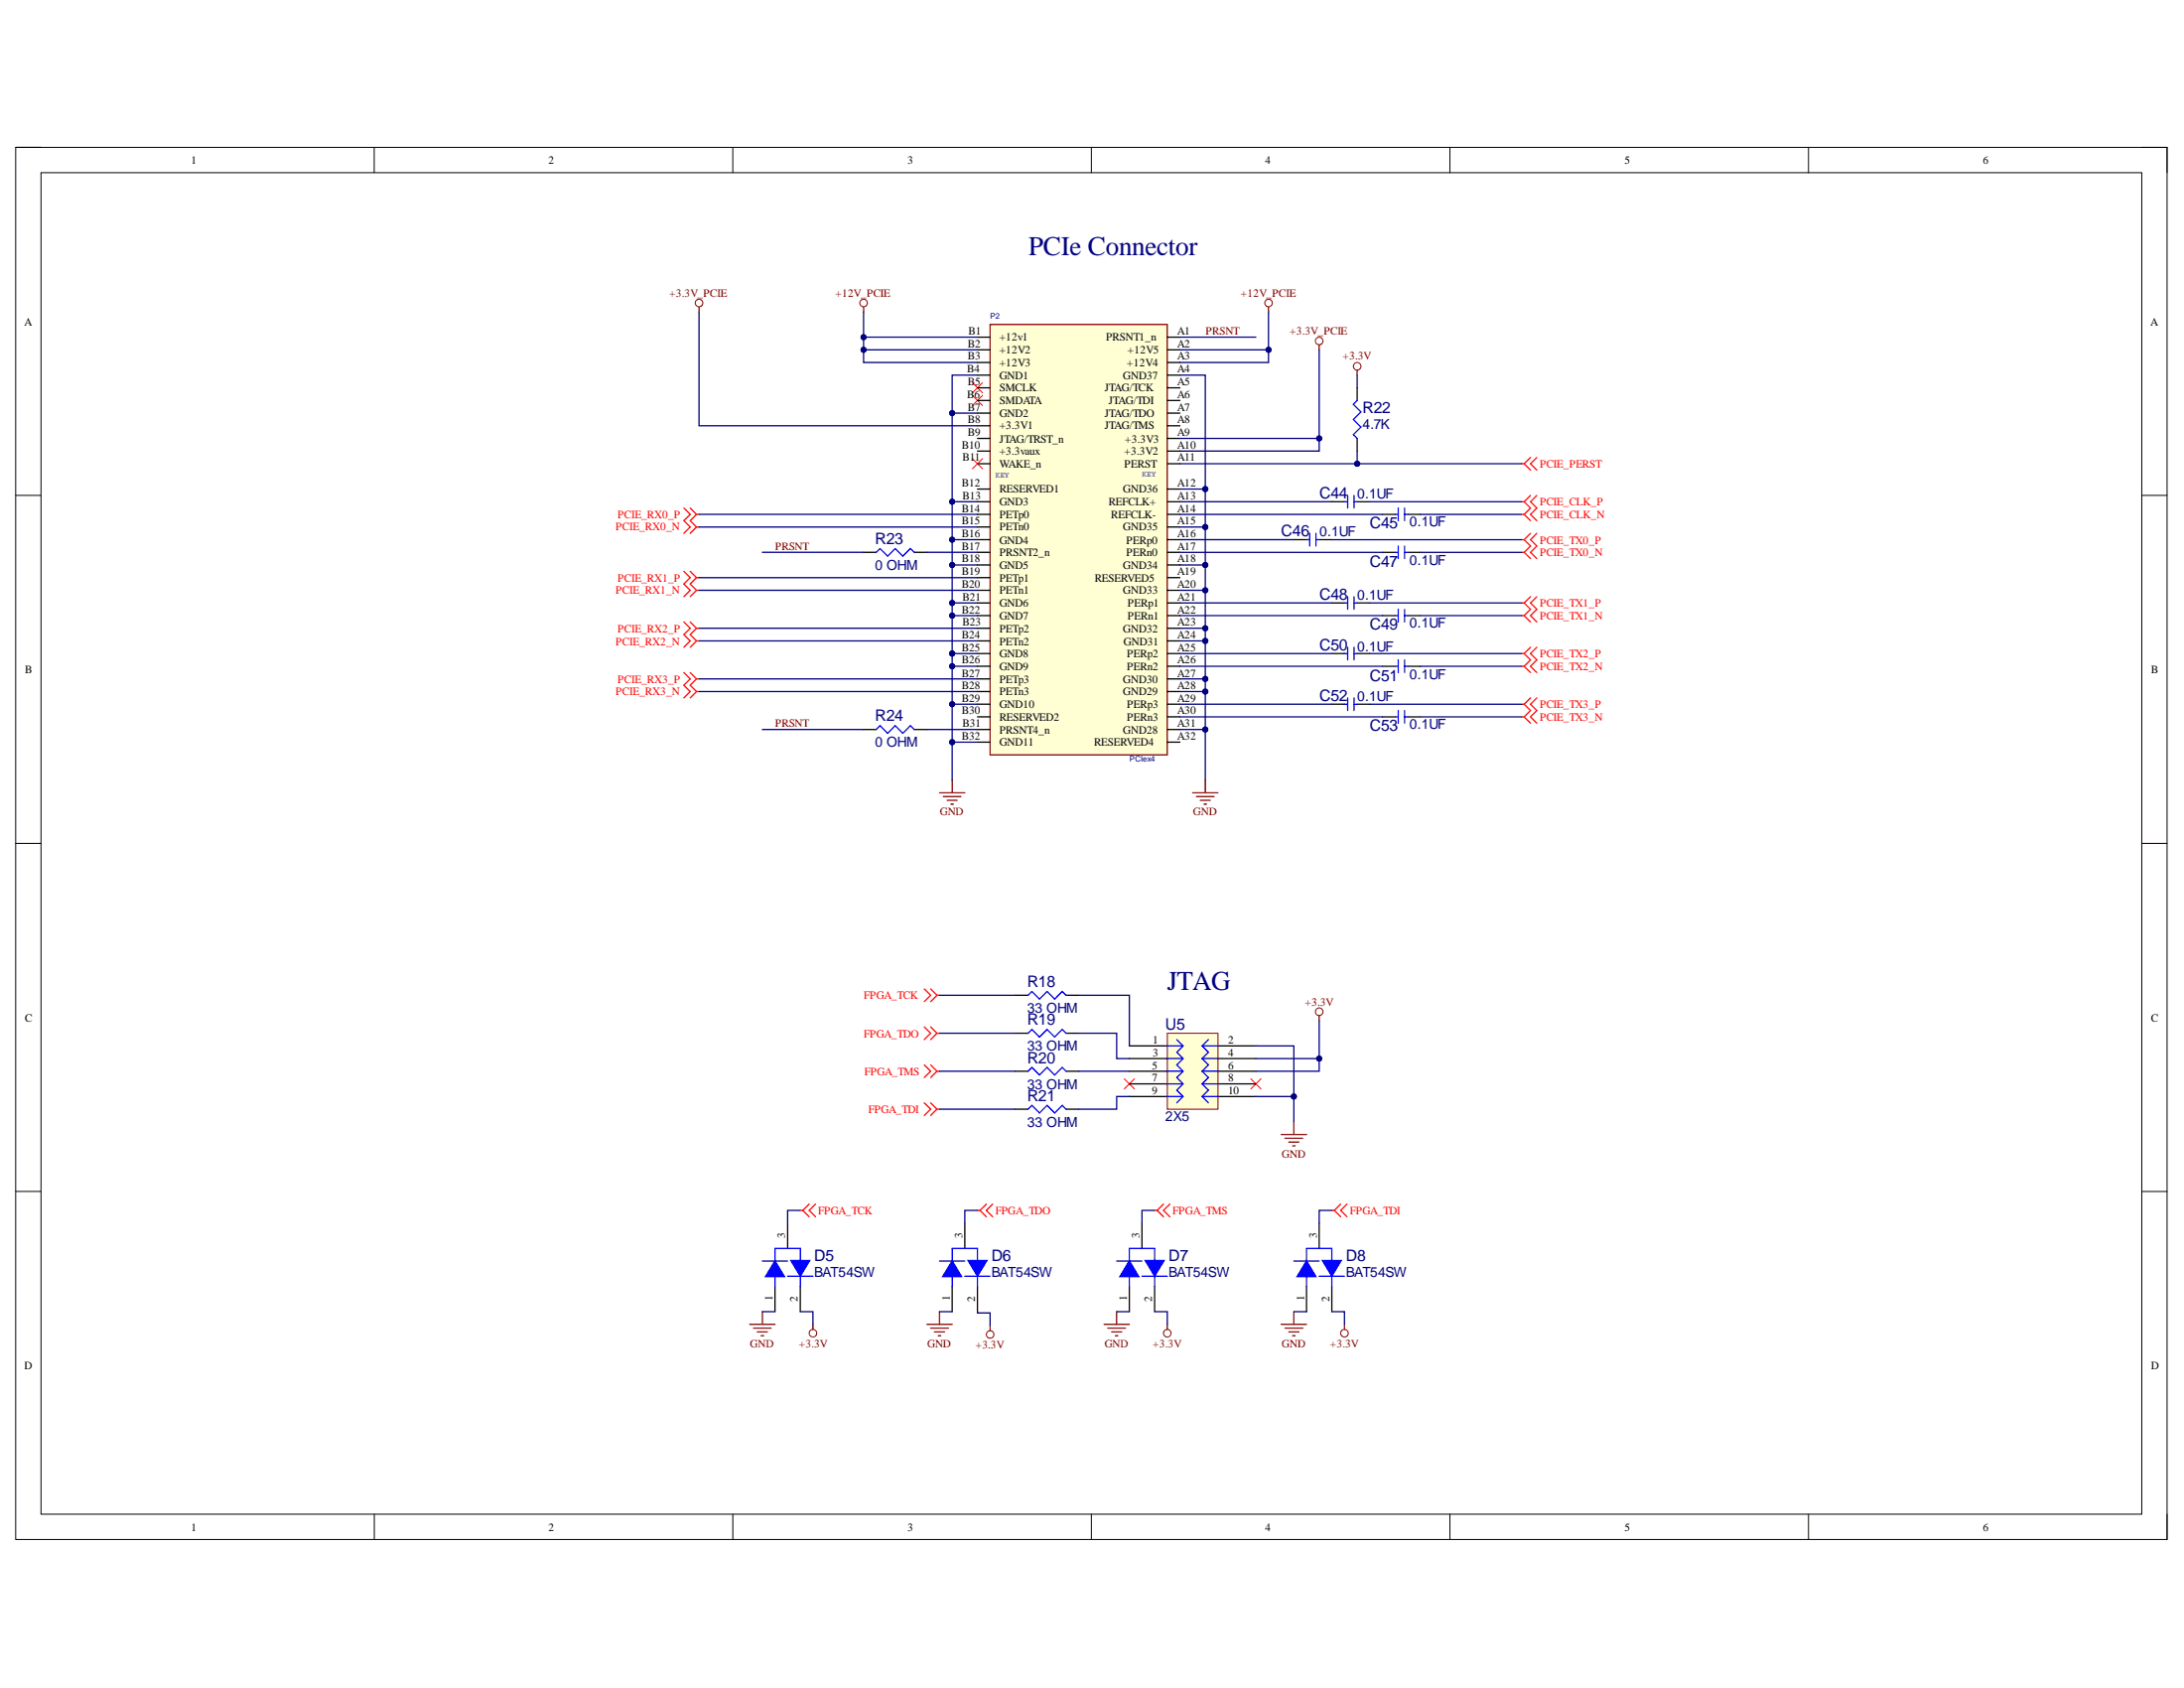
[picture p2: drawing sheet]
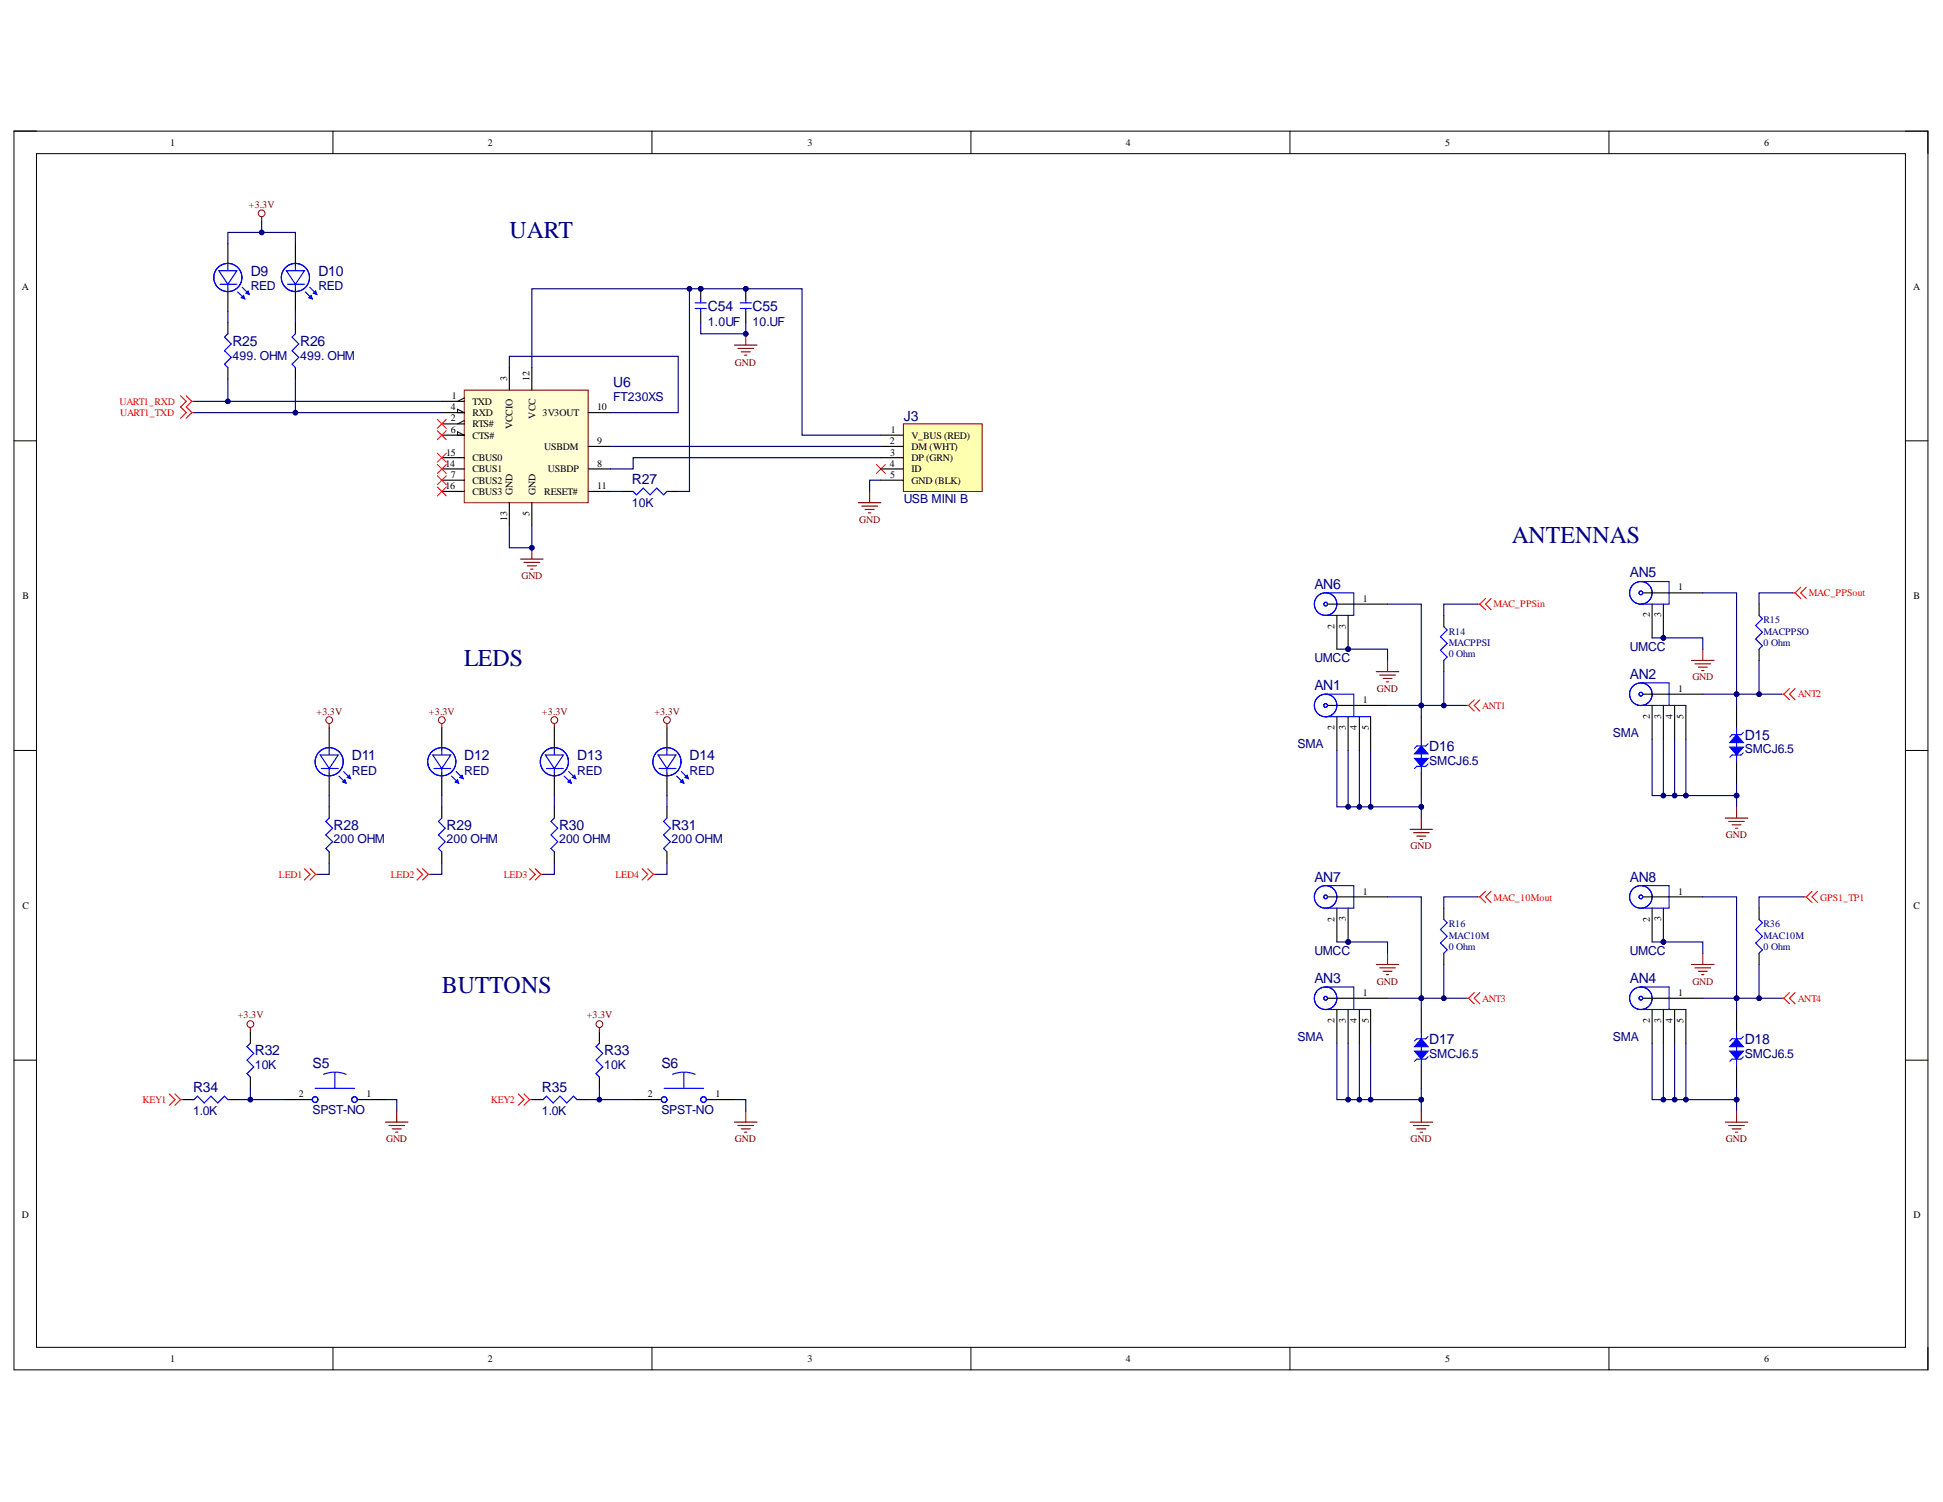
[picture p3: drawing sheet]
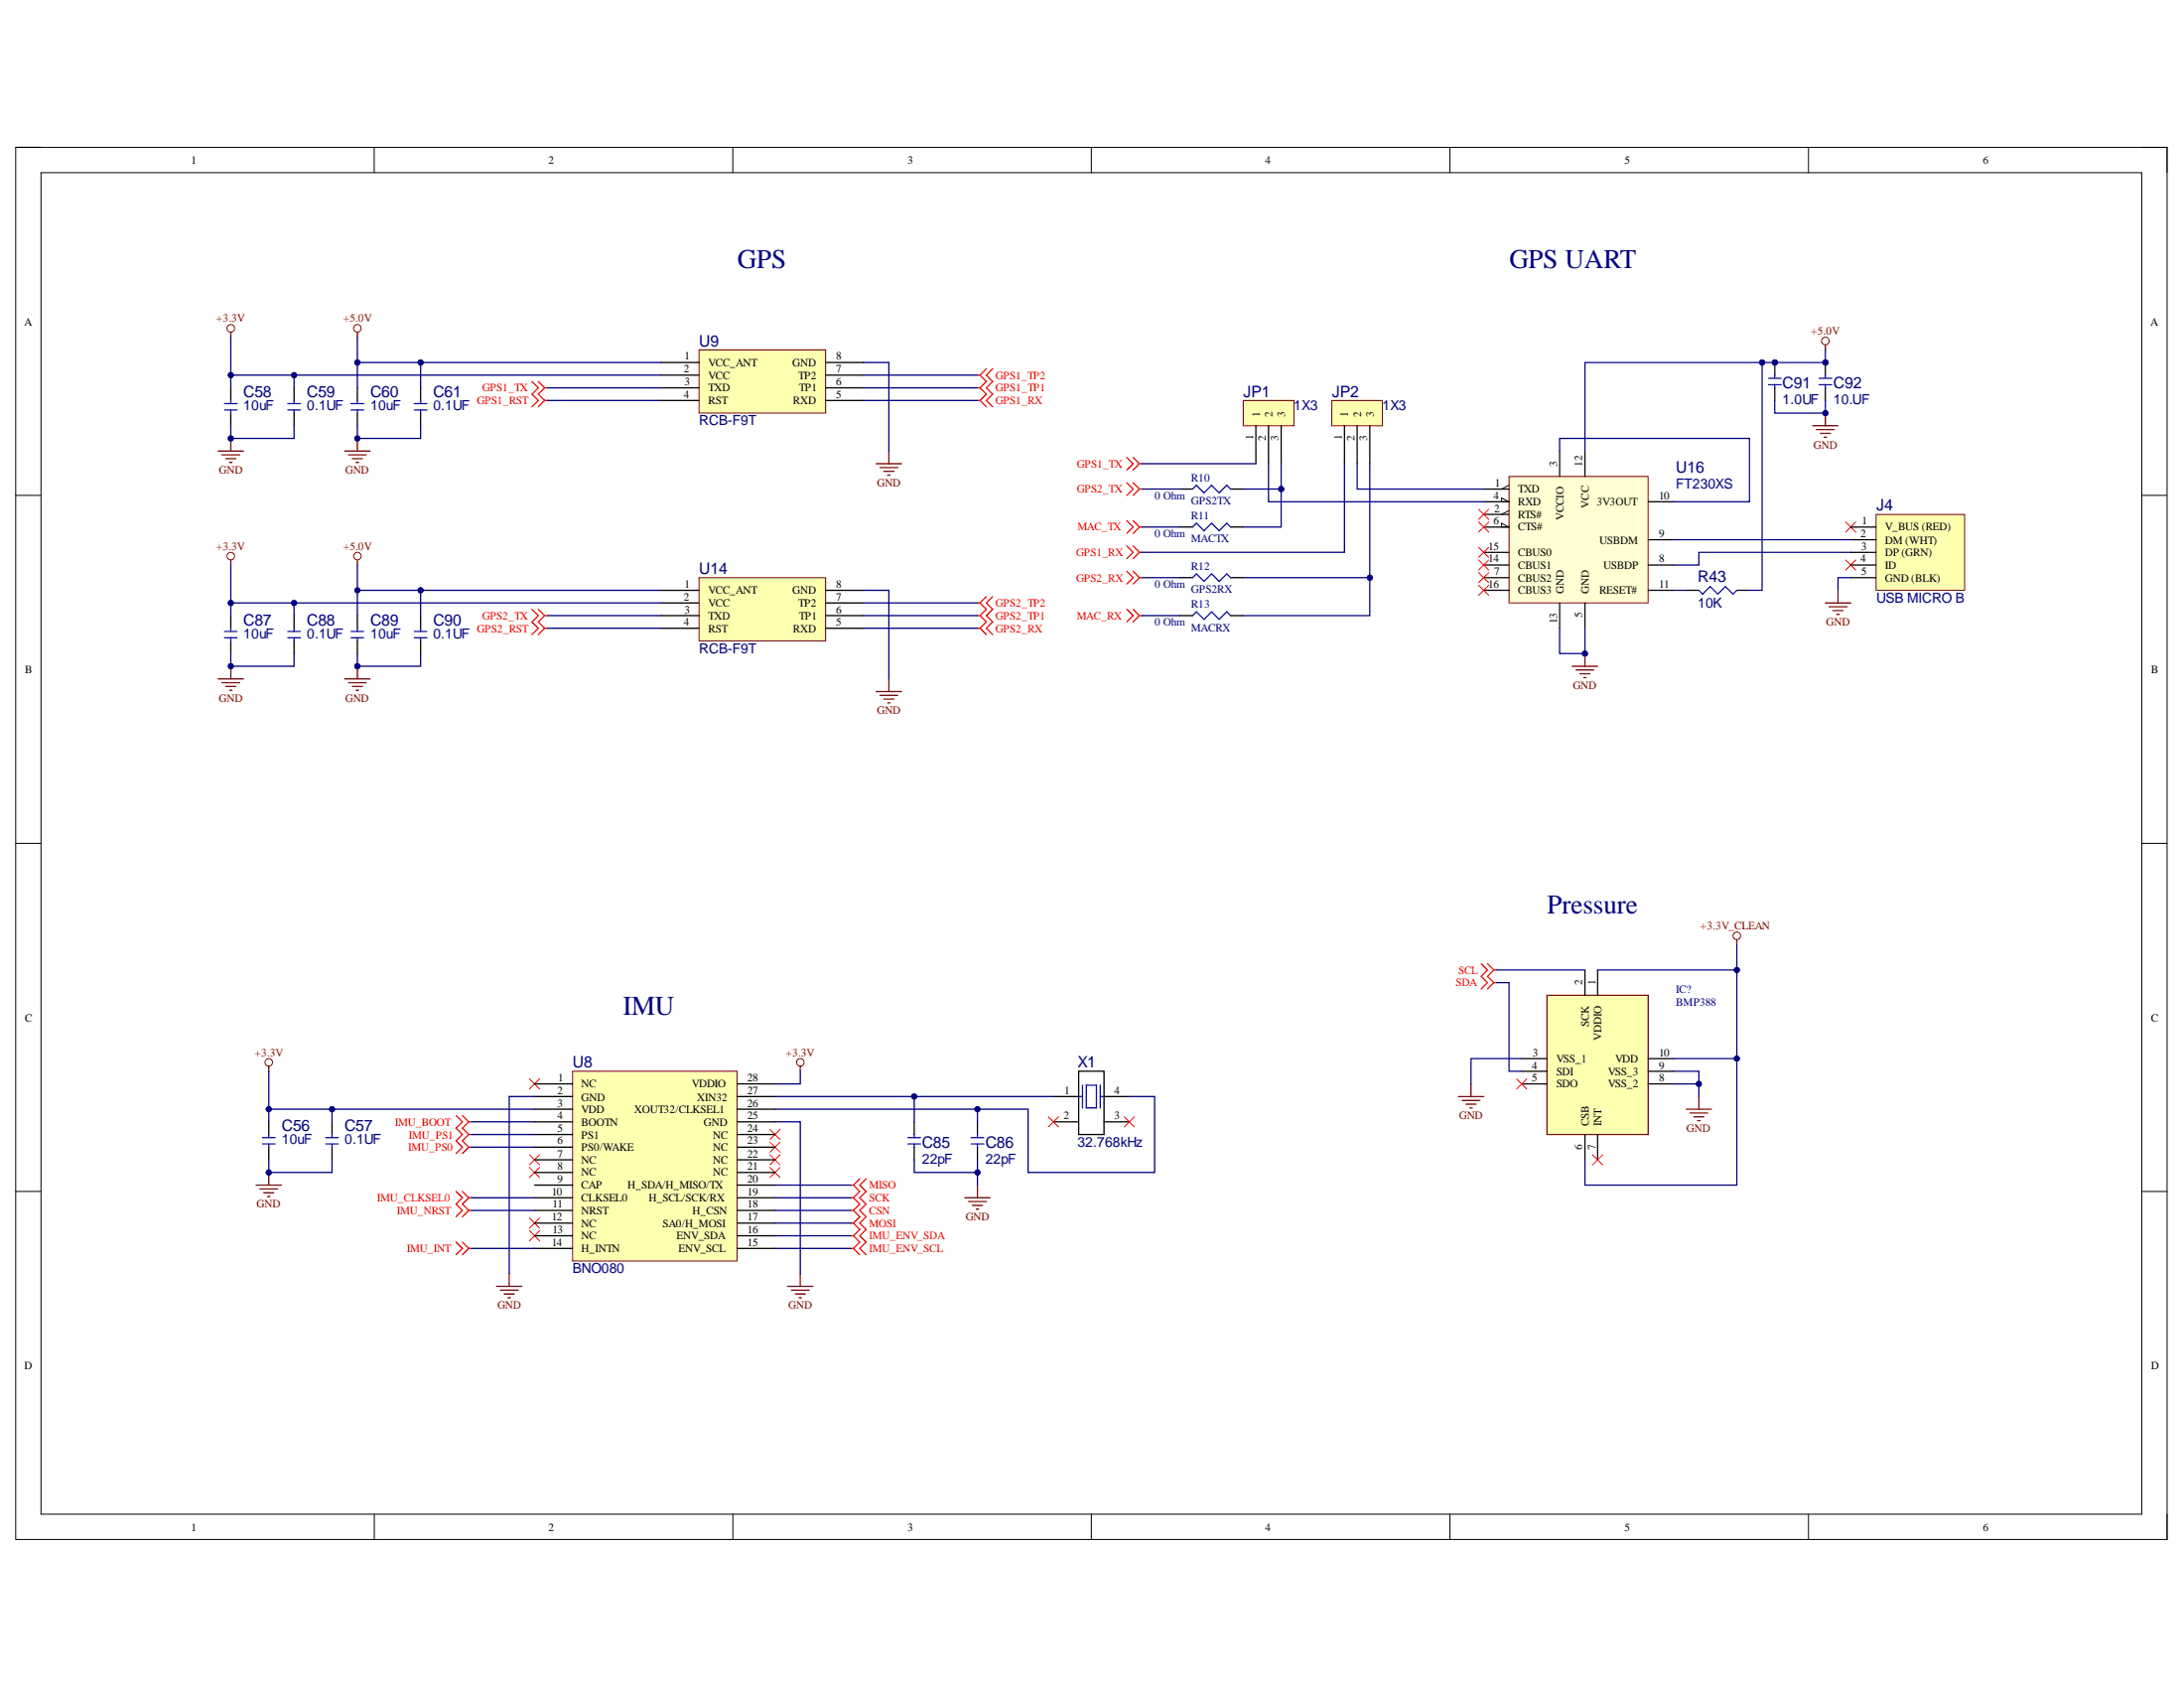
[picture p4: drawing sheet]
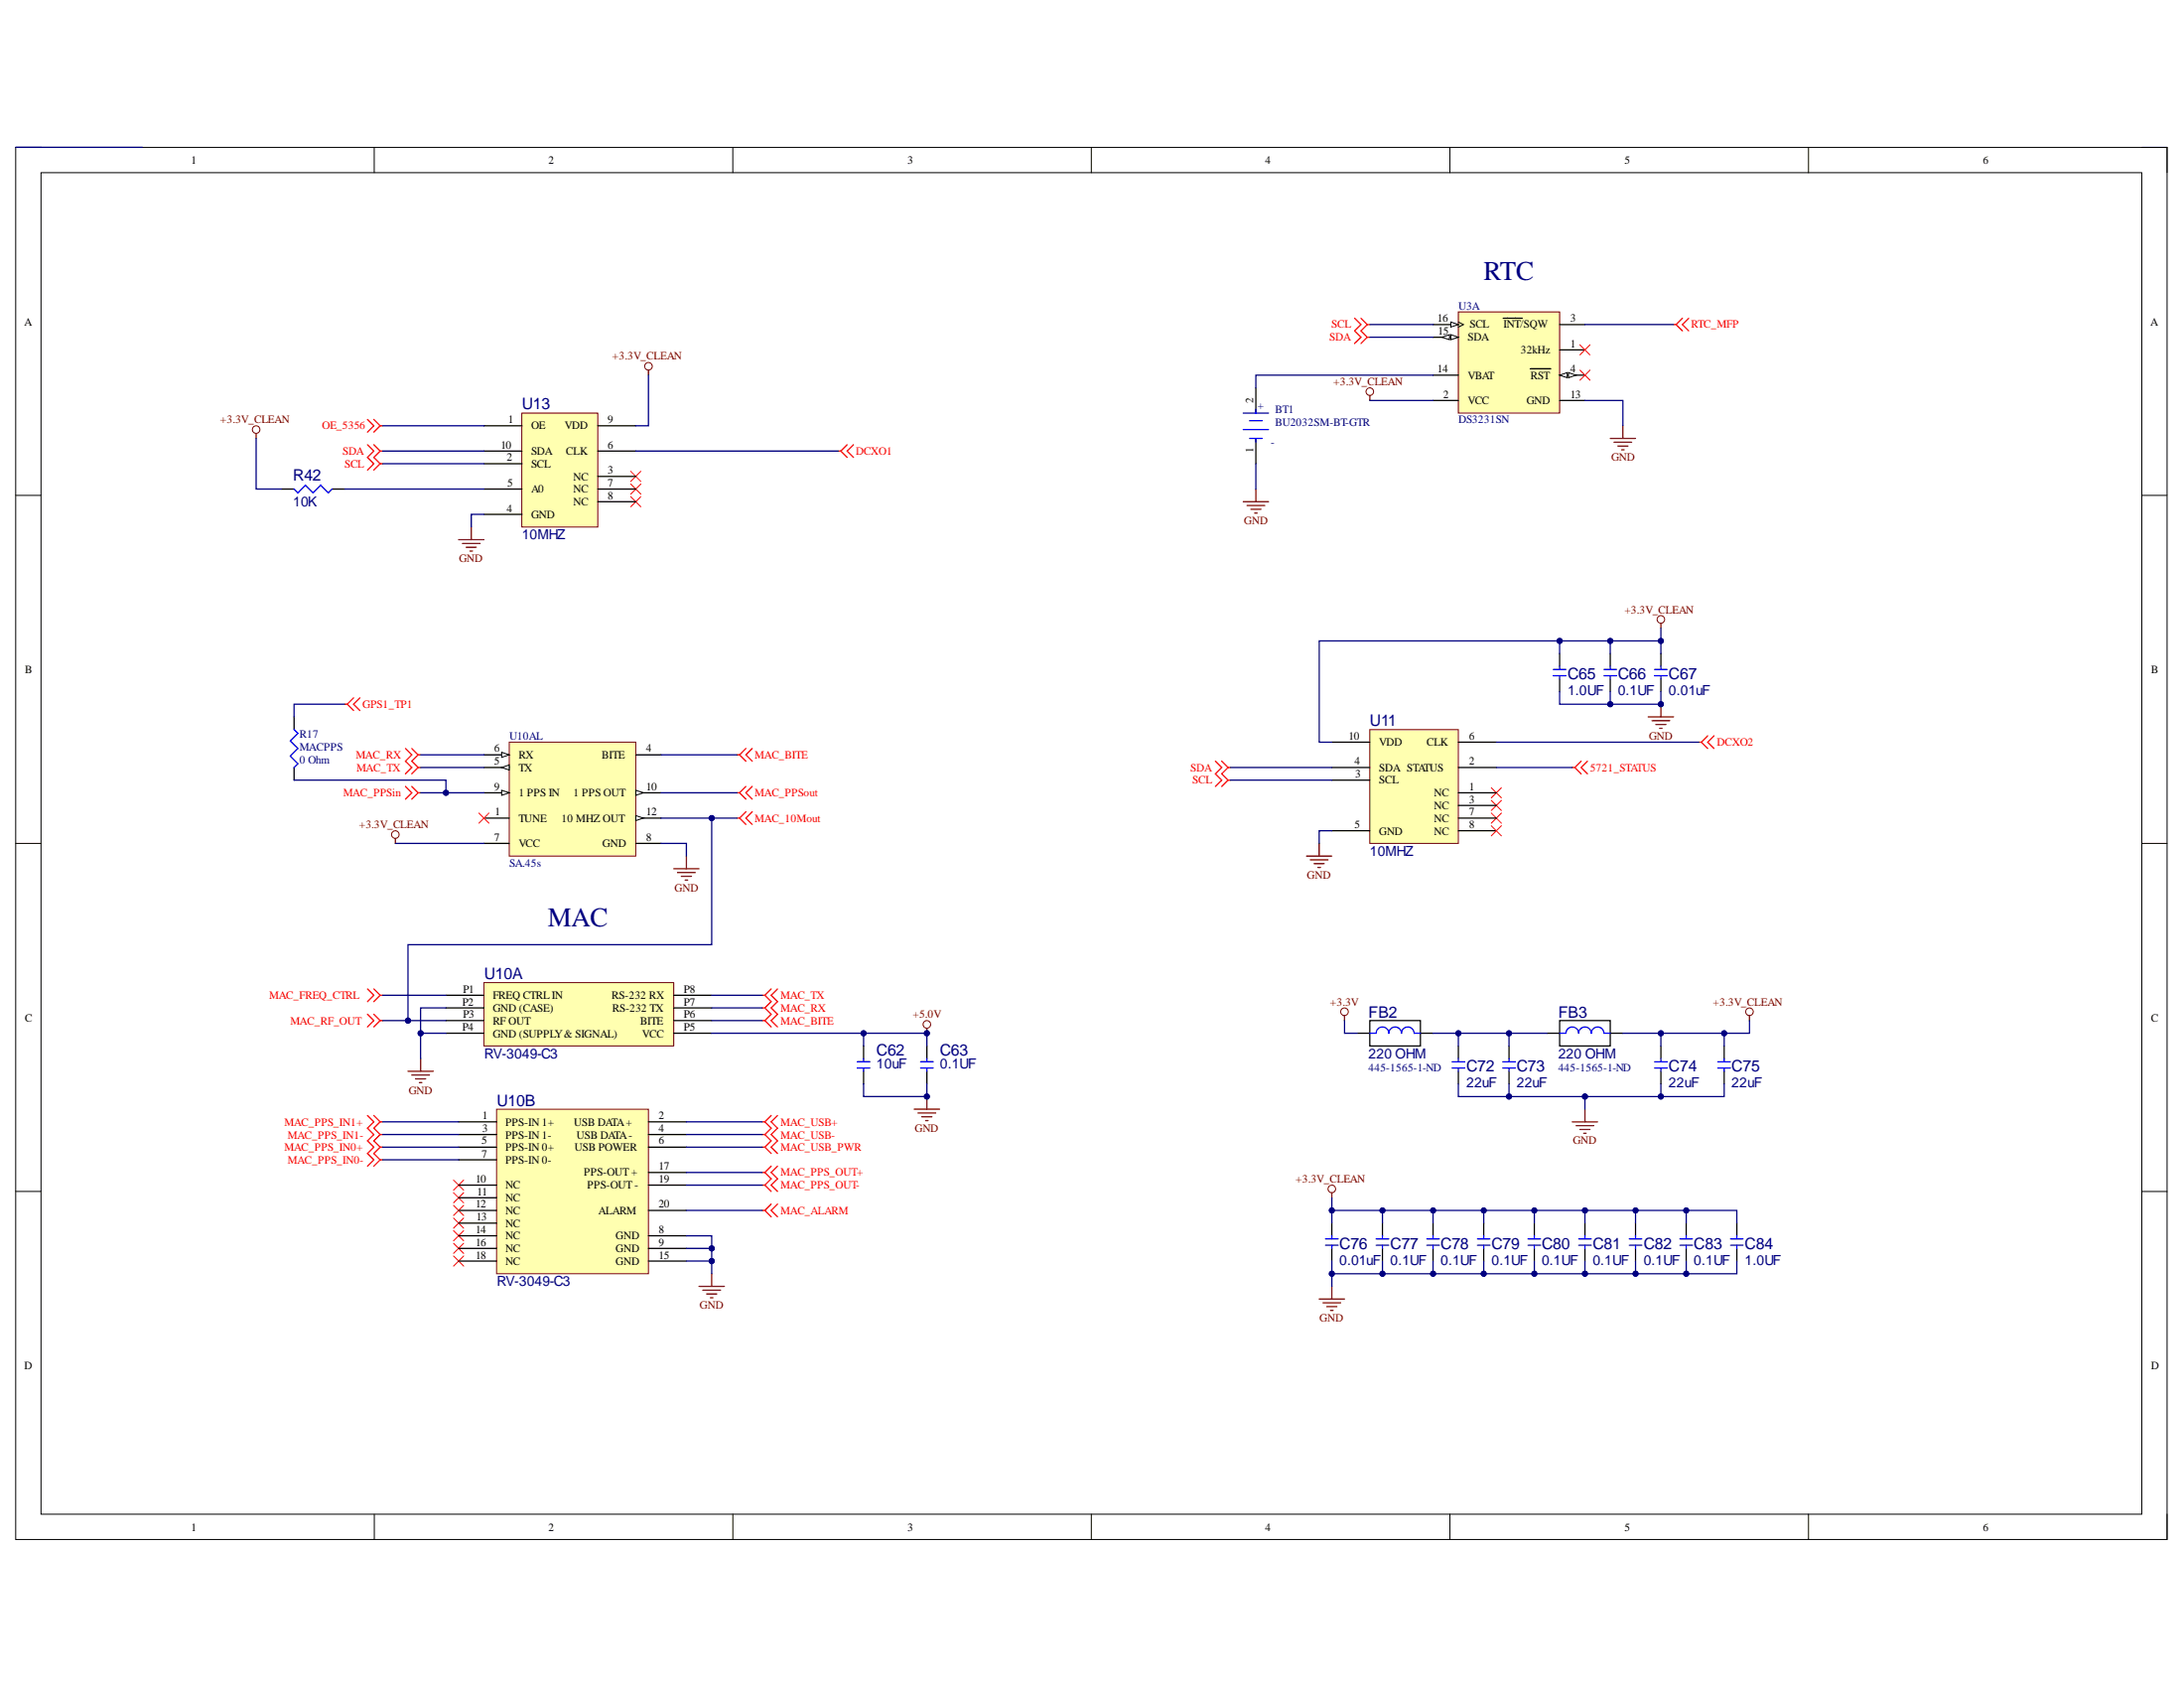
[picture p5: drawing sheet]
# Altium project Grandmaster.PrjPcb
4 sheets, 118 parts. Net scope: global (net labels, ports and power ports of the same name join across sheets).
Board file: Grandmaster.PcbDoc
Sheets:
  PCIe-JTAG.SchDoc
  UART.SchDoc
  GPS-IMU.SchDoc
  MAC.SchDoc

## Sheet PCIe-JTAG.SchDoc: Grandmaster PCIe & JTAG Connectors
size Tabloid; Author: N Smith; Revision: A; SheetNumber: 2; SheetTotal: 6; Customer: 01910

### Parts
C44  value 0.1UF  [CAPC1005X06N]  (hidden comment: CAP_0402_0.1UF_50V)
C45  value 0.1UF  [CAPC1005X06N]  (hidden comment: CAP_0402_0.1UF_50V)
C46  value 0.1UF  [CAPC1005X06N]  (hidden comment: CAP_0402_0.1UF_50V)
C47  value 0.1UF  [CAPC1005X06N]  (hidden comment: CAP_0402_0.1UF_50V)
C48  value 0.1UF  [CAPC1005X06N]  (hidden comment: CAP_0402_0.1UF_50V)
C49  value 0.1UF  [CAPC1005X06N]  (hidden comment: CAP_0402_0.1UF_50V)
C50  value 0.1UF  [CAPC1005X06N]  (hidden comment: CAP_0402_0.1UF_50V)
C51  value 0.1UF  [CAPC1005X06N]  (hidden comment: CAP_0402_0.1UF_50V)
C52  value 0.1UF  [CAPC1005X06N]  (hidden comment: CAP_0402_0.1UF_50V)
C53  value 0.1UF  [CAPC1005X06N]  (hidden comment: CAP_0402_0.1UF_50V)
D5  BAT54SW  [SOT65P210X110-3N]
D6  BAT54SW  [SOT65P210X110-3N]
D7  BAT54SW  [SOT65P210X110-3N]
D8  BAT54SW  [SOT65P210X110-3N]
P2  PCIex4  [PCIE_4LANE_EDGE]
R18  value 33 OHM  [RESC2012X50N]  (hidden comment: CRCW080533R0FKEA)
R19  value 33 OHM  [RESC2012X50N]  (hidden comment: CRCW080533R0FKEA)
R20  value 33 OHM  [RESC2012X50N]  (hidden comment: CRCW080533R0FKEA)
R21  value 33 OHM  [RESC2012X50N]  (hidden comment: CRCW080533R0FKEA)
R22  value 4.7K  [RESC1608X50N]  (hidden comment: ERJ-3EKF4701V)
R23  value 0 OHM  [RESC1005X04N]  (hidden comment: ERJ-2GE0R00X)
R24  value 0 OHM  [RESC1005X04N]  (hidden comment: ERJ-2GE0R00X)
U5  value 2X5  [SAMTEC_HTST-105-01-L-DV-A]  (hidden comment: HTST-105-01-L-DV-A)

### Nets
+3.3V: D5.2 D6.2 D7.2 D8.2 R22.2 U5.4(P4) U5.6(P6)
+3.3V_PCIE: P2.A9(+3.3V3) P2.A10(+3.3V2) P2.B8(+3.3V1)
+12V_PCIE: P2.A2(+12V5) P2.A3(+12V4) P2.B1(+12v1) P2.B2(+12V2) P2.B3(+12V3)
GND: D5.1 D6.1 D7.1 D8.1 P2.A4(GND37) P2.A12(GND36) P2.A15(GND35) P2.A18(GND34) P2.A20(GND33) P2.A23(GND32) P2.A24(GND31) P2.A27(GND30) P2.A28(GND29) P2.A31(GND28) P2.B4(GND1) P2.B7(GND2) P2.B13(GND3) P2.B16(GND4) P2.B18(GND5) P2.B21(GND6) P2.B22(GND7) P2.B25(GND8) P2.B26(GND9) P2.B29(GND10) P2.B32(GND11) U5.2(P2) U5.10(P10)
FPGA_TCK: D5.3 R18.1 ; off-sheet FPGA_TCK
FPGA_TDI: D8.3 R21.1 ; off-sheet FPGA_TDI
FPGA_TDO: D6.3 R19.1 ; off-sheet FPGA_TDO
FPGA_TMS: D7.3 R20.1 ; off-sheet FPGA_TMS
PCIE_CLK_N: C45.2 ; off-sheet PCIE_CLK_N
PCIE_CLK_P: C44.2 ; off-sheet PCIE_CLK_P
PCIE_PERST: P2.A11(PERST) R22.1 ; off-sheet PCIE_PERST
PCIE_RX0_N: P2.B15(PETn0) ; off-sheet PCIE_RX0_N
PCIE_RX0_P: P2.B14(PETp0) ; off-sheet PCIE_RX0_P
PCIE_RX1_N: P2.B20(PETn1) ; off-sheet PCIE_RX1_N
PCIE_RX1_P: P2.B19(PETp1) ; off-sheet PCIE_RX1_P
PCIE_RX2_N: P2.B24(PETn2) ; off-sheet PCIE_RX2_N
PCIE_RX2_P: P2.B23(PETp2) ; off-sheet PCIE_RX2_P
PCIE_RX3_N: P2.B28(PETn3) ; off-sheet PCIE_RX3_N
PCIE_RX3_P: P2.B27(PETp3) ; off-sheet PCIE_RX3_P
PCIE_TX0_N: C47.2 ; off-sheet PCIE_TX0_N
PCIE_TX0_P: C46.2 ; off-sheet PCIE_TX0_P
PCIE_TX1_N: C49.2 ; off-sheet PCIE_TX1_N
PCIE_TX1_P: C48.2 ; off-sheet PCIE_TX1_P
PCIE_TX2_N: C51.2 ; off-sheet PCIE_TX2_N
PCIE_TX2_P: C50.2 ; off-sheet PCIE_TX2_P
PCIE_TX3_N: C53.2 ; off-sheet PCIE_TX3_N
PCIE_TX3_P: C52.2 ; off-sheet PCIE_TX3_P
PRSNT: P2.A1(PRSNT1_n) R23.1 R24.1
NetC44_1: C44.1 P2.A13(REFCLK+)
NetC45_1: C45.1 P2.A14(REFCLK-)
NetC46_1: C46.1 P2.A16(PERp0)
NetC47_1: C47.1 P2.A17(PERn0)
NetC48_1: C48.1 P2.A21(PERp1)
NetC49_1: C49.1 P2.A22(PERn1)
NetC50_1: C50.1 P2.A25(PERp2)
NetC51_1: C51.1 P2.A26(PERn2)
NetC52_1: C52.1 P2.A29(PERp3)
NetC53_1: C53.1 P2.A30(PERn3)
NetP2_B17: P2.B17(PRSNT2_n) R23.2
NetP2_B31: P2.B31(PRSNT4_n) R24.2
NetR18_2: R18.2 U5.1(P1)
NetR19_2: R19.2 U5.3(P3)
NetR20_2: R20.2 U5.5(P5)
NetR21_2: R21.2 U5.9(P9)

Not connected (* = marked no-connect by the designer): P2 A5(JTAG/TCK) A6(JTAG/TDI) A7(JTAG/TDO) A8(JTAG/TMS) A19(RESERVED5) A32(RESERVED4) B5(SMCLK)* B6(SMDATA)* B9(JTAG/TRST_n) B10(+3.3vaux) B11(WAKE_n)* B12(RESERVED1) B30(RESERVED2); U5 7(P7)* 8(P8)*

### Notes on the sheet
- PCIe Connector
- JTAG

## Sheet UART.SchDoc: Grandmaster UART, Antennas, and RTC
size Tabloid; Author: N Smith; Revision: A; SheetNumber: 3; SheetTotal: 6; Customer: 01910

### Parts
AN1  value SMA  [AMPHENOL-901-143-6RFX]  (hidden comment: RF-901-143-6FRX)
AN2  value SMA  [AMPHENOL-901-143-6RFX]  (hidden comment: RF-901-143-6FRX)
AN3  value SMA  [AMPHENOL-901-143-6RFX]  (hidden comment: RF-901-143-6FRX)
AN4  value SMA  [AMPHENOL-901-143-6RFX]  (hidden comment: RF-901-143-6FRX)
AN5  value UMCC  [U.FL UMCC JACK]  (hidden comment: 1909763-1)
AN6  value UMCC  [U.FL UMCC JACK]  (hidden comment: 1909763-1)
AN7  value UMCC  [U.FL UMCC JACK]  (hidden comment: 1909763-1)
AN8  value UMCC  [U.FL UMCC JACK]  (hidden comment: 1909763-1)
C54  value 1.0UF  [CAPC2012X14N]  (hidden comment: CAP_0805_1UF_25V)
C55  value 10.UF  [CAPC1608X10N]  (hidden comment: GRT188R61E106ME13D)
D9  RED  [DIOM1608X06N]
D10  RED  [DIOM1608X06N]
D11  RED  [DIOM1608X06N]
D12  RED  [DIOM1608X06N]
D13  RED  [DIOM1608X06N]
D14  RED  [DIOM1608X06N]
D15  value SMCJ6.5  [DIOM6959X26N]  (hidden comment: SMCJ6.5CA)
D16  value SMCJ6.5  [DIOM6959X26N]  (hidden comment: SMCJ6.5CA)
D17  value SMCJ6.5  [DIOM6959X26N]  (hidden comment: SMCJ6.5CA)
D18  value SMCJ6.5  [DIOM6959X26N]  (hidden comment: SMCJ6.5CA)
J3  value USB MINI B  [USB_1734035]  (hidden comment: USB_B_1734035)
R14  MACPPSI  value 0 Ohm  [J1-0603]
R15  MACPPSO  value 0 Ohm  [J1-0603]
R16  MAC10M  value 0 Ohm  [J1-0603]
R25  value 499. OHM  [RESC1005X04N]  (hidden comment: ERJ-2RKF4990X)
R26  value 499. OHM  [RESC1005X04N]  (hidden comment: ERJ-2RKF4990X)
R27  value 10K  [RESC1608X50N]  (hidden comment: ERJ-3EKF1002V)
R28  value 200 OHM  [RESC1608X50N]  (hidden comment: ERJ-3EKF2000V)
R29  value 200 OHM  [RESC1608X50N]  (hidden comment: ERJ-3EKF2000V)
R30  value 200 OHM  [RESC1608X50N]  (hidden comment: ERJ-3EKF2000V)
R31  value 200 OHM  [RESC1608X50N]  (hidden comment: ERJ-3EKF2000V)
R32  value 10K  [RESC1608X50N]  (hidden comment: ERJ-3EKF1002V)
R33  value 10K  [RESC1608X50N]  (hidden comment: ERJ-3EKF1002V)
R34  value 1.0K  [RESC1608X50N]  (hidden comment: ERJ-3EKF1001V)
R35  value 1.0K  [RESC1608X50N]  (hidden comment: ERJ-3EKF1001V)
R36  MAC10M  value 0 Ohm  [J1-0603]
S5  value SPST-NO  [OMRON-B3U-1000P]  (hidden comment: B3U-1000P)
S6  value SPST-NO  [OMRON-B3U-1000P]  (hidden comment: B3U-1000P)
U6  value FT230XS  [SOP64P600X170-16N]  (hidden comment: FT230XS-R)

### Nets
+3.3V: D9.2(A) D10.2(A) D11.2(A) D12.2(A) D13.2(A) D14.2(A) R32.2 R33.2
GND: AN1.2 AN1.3 AN1.4 AN1.5 AN2.2 AN2.3 AN2.4 AN2.5 AN3.2 AN3.3 AN3.4 AN3.5 AN4.2 AN4.3 AN4.4 AN4.5 AN5.2 AN5.3 AN6.2 AN6.3 AN7.2 AN7.3 AN8.2 AN8.3 C54.1 C55.1 D15.K D16.K D17.K D18.K J3.5(GND_(BLK)) S5.1 S6.1 U6.5(GND) U6.13(GND)
ANT1: AN1.1 AN6.1 D16.A R14.2 ; off-sheet ANT1
ANT2: AN2.1 AN5.1 D15.A R15.2 ; off-sheet ANT2
ANT3: AN3.1 AN7.1 D17.A R16.2 ; off-sheet ANT3
ANT4: AN4.1 AN8.1 D18.A R36.2 ; off-sheet ANT4
GPS1_TP1: R36.1 ; off-sheet GPS1_TP1
KEY1: R34.1 ; off-sheet KEY1
KEY2: R35.1 ; off-sheet KEY2
LED1: R28.1 ; off-sheet LED1
LED2: R29.1 ; off-sheet LED2
LED3: R30.1 ; off-sheet LED3
LED4: R31.1 ; off-sheet LED4
MAC_10Mout: R16.1 ; off-sheet MAC_10Mout
MAC_PPSin: R14.1 ; off-sheet MAC_PPSin
MAC_PPSout: R15.1 ; off-sheet MAC_PPSout
UART1_RXD: R25.1 U6.1(TXD) ; off-sheet UART1_RXD
UART1_TXD: R26.1 U6.4(RXD) ; off-sheet UART1_TXD
NetC54_2: C54.2 C55.2 J3.1(V_BUS_(RED)) R27.1 U6.12(VCC)
NetD9_1: D9.1(K) R25.2
NetD10_1: D10.1(K) R26.2
NetD11_1: D11.1(K) R28.2
NetD12_1: D12.1(K) R29.2
NetD13_1: D13.1(K) R30.2
NetD14_1: D14.1(K) R31.2
NetJ3_2: J3.2(DM_(WHT)) U6.9(USBDM)
NetJ3_3: J3.3(DP_(GRN)) U6.8(USBDP)
NetR27_2: R27.2 U6.11(RESET#)
NetR32_1: R32.1 R34.2 S5.2
NetR33_1: R33.1 R35.2 S6.2
NetU6_3: U6.3(VCCIO) U6.10(3V3OUT)

Not connected (* = marked no-connect by the designer): J3 4(ID)*; U6 2(RTS#)* 6(CTS#)* 7(CBUS2)* 14(CBUS1)* 15(CBUS0)* 16(CBUS3)*

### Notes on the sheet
- UART
- ANTENNAS
- LEDS
- BUTTONS

## Sheet GPS-IMU.SchDoc: Gransmaster GPS & IMU
size Tabloid; Author: N Smith; Revision: A; SheetNumber: 4; SheetTotal: 6; Customer: 01910

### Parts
C56  value 10uF  [CAPC2012X14N]  (hidden comment: CAP_0805_10UF_25V)
C57  value 0.1UF  [CAPC1005X06N]  (hidden comment: CAP_0402_0.1UF_50V)
C58  value 10uF  [CAPC2012X14N]  (hidden comment: CAP_0805_10UF_25V)
C59  value 0.1UF  [CAPC1005X06N]  (hidden comment: CAP_0402_0.1UF_50V)
C60  value 10uF  [CAPC2012X14N]  (hidden comment: CAP_0805_10UF_25V)
C61  value 0.1UF  [CAPC1005X06N]  (hidden comment: CAP_0402_0.1UF_50V)
C85  value 22pF  [CAPC1608X10N]  (hidden comment: CAP_0603_22PF_50V)
C86  value 22pF  [CAPC1608X10N]  (hidden comment: CAP_0603_22PF_50V)
C87  value 10uF  [CAPC2012X14N]  (hidden comment: CAP_0805_10UF_25V)
C88  value 0.1UF  [CAPC1005X06N]  (hidden comment: CAP_0402_0.1UF_50V)
C89  value 10uF  [CAPC2012X14N]  (hidden comment: CAP_0805_10UF_25V)
C90  value 0.1UF  [CAPC1005X06N]  (hidden comment: CAP_0402_0.1UF_50V)
C91  value 1.0UF  [CAPC2012X14N]  (hidden comment: CAP_0805_1UF_25V)
C92  value 10.UF  [CAPC1608X10N]  (hidden comment: GRT188R61E106ME13D)
IC?  BMP388  [BMP388]
J4  value USB MICRO B  [USB_47346-1001]  (hidden comment: 473461001)
JP1  value 1X3  [3PINV-100]  (hidden comment: JUMPER_3PIN)
JP2  value 1X3  [3PINV-100]  (hidden comment: JUMPER_3PIN)
R10  GPS2TX  value 0 Ohm  [J1-0603]
R11  MACTX  value 0 Ohm  [J1-0603]
R12  GPS2RX  value 0 Ohm  [J1-0603]
R13  MACRX  value 0 Ohm  [J1-0603]
R43  value 10K  [RESC1608X50N]  (hidden comment: ERJ-3EKF1002V)
U8  BNO080  [LGA-28]
U9  RCB-F9T  [RCB-F9T]
U14  RCB-F9T  [RCB-F9T]
U16  value FT230XS  [SOP64P600X170-16N]  (hidden comment: FT230XS-R)
X1  value 32.768kHz  [SM8]  (hidden comment: MC306)

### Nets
+3.3V: C56.1 C57.1 C58.1 C59.1 C87.1 C88.1 U8.3(VDD) U8.28(VDDIO) U9.2(VCC) U14.2(VCC)
+3.3V_CLEAN: IC?.1(VDDIO) IC?.6(CSB) IC?.10(VDD)
+5.0V: C60.1 C61.1 C89.1 C90.1 U9.1(VCC_ANT) U14.1(VCC_ANT)
GND: C56.2 C57.2 C58.2 C59.2 C60.2 C61.2 C85.1 C86.1 C87.2 C88.2 C89.2 C90.2 C91.1 C92.1 IC?.3(VSS_1) IC?.8(VSS_2) IC?.9(VSS_3) J4.5(GND_(BLK)) U8.2(GND) U8.25(GND) U9.8(GND) U14.8(GND) U16.5(GND) U16.13(GND)
CSN: U8.18(H_CSN) ; off-sheet CSN
GPS1_RST: U9.4(RST) ; off-sheet GPS1_RST
GPS1_RX: JP2.1 U9.5(RXD) ; off-sheet GPS1_RX
GPS1_TP1: U9.6(TP1) ; off-sheet GPS1_TP1
GPS1_TP2: U9.7(TP2) ; off-sheet GPS1_TP2
GPS1_TX: JP1.1 U9.3(TXD) ; off-sheet GPS1_TX
GPS2_RST: U14.4(RST) ; off-sheet GPS2_RST
GPS2_RX: R12.1 U14.5(RXD) ; off-sheet GPS2_RX
GPS2_TP1: U14.6(TP1) ; off-sheet GPS2_TP1
GPS2_TP2: U14.7(TP2) ; off-sheet GPS2_TP2
GPS2_TX: R10.1 U14.3(TXD) ; off-sheet GPS2_TX
IMU_BOOT: U8.4(BOOTN) ; off-sheet IMU_BOOT
IMU_CLKSEL0: U8.10(CLKSEL0) ; off-sheet IMU_CLKSEL0
IMU_ENV_SCL: U8.15(ENV_SCL) ; off-sheet IMU_ENV_SCL
IMU_ENV_SDA: U8.16(ENV_SDA) ; off-sheet IMU_ENV_SDA
IMU_INT: U8.14(H_INTN) ; off-sheet IMU_INT
IMU_NRST: U8.11(NRST) ; off-sheet IMU_NRST
IMU_PS0: U8.6(PS0/WAKE) ; off-sheet IMU_PS0
IMU_PS1: U8.5(PS1) ; off-sheet IMU_PS1
MAC_RX: R13.1 ; off-sheet MAC_RX
MAC_TX: R11.1 ; off-sheet MAC_TX
MISO: U8.20(H_SDA/H_MISO/TX) ; off-sheet MISO
MOSI: U8.17(SA0/H_MOSI) ; off-sheet MOSI
SCK: U8.19(H_SCL/SCK/RX) ; off-sheet SCK
SCL: IC?.2(SCK) ; off-sheet SCL
SDA: IC?.4(SDI) ; off-sheet SDA
NetC85_2: C85.2 U8.27(XIN32) X1.1
NetC86_2: C86.2 U8.26(XOUT32/CLKSEL1) X1.4
NetC91_2: C91.2 C92.2 J4.1(V_BUS_(RED)) R43.1 U16.12(VCC)
NetJ4_2: J4.2(DM_(WHT)) U16.9(USBDM)
NetJ4_3: J4.3(DP_(GRN)) U16.8(USBDP)
NetJP1_2: JP1.2 U16.4(RXD)
NetJP1_3: JP1.3 R10.2 R11.2
NetJP2_2: JP2.2 U16.1(TXD)
NetJP2_3: JP2.3 R12.2 R13.2
NetR43_2: R43.2 U16.11(RESET#)
NetU16_3: U16.3(VCCIO) U16.10(3V3OUT)

Not connected (* = marked no-connect by the designer): IC? 5(SDO)* 7(INT)*; J4 4(ID)*; U8 1(NC)* 7(NC)* 8(NC)* 9(CAP) 12(NC)* 13(NC)* 21(NC)* 22(NC)* 23(NC)* 24(NC)*; U16 2(RTS#)* 6(CTS#)* 7(CBUS2)* 14(CBUS1)* 15(CBUS0)* 16(CBUS3)*; X1 2* 3*

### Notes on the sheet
- GPS
- GPS UART
- Pressure
- IMU

## Sheet MAC.SchDoc: Grandmaster MAC & Clock Generation
size Tabloid; Author: N Smith; Revision: A; SheetNumber: 5; SheetTotal: 6; Customer: 01910

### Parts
BT1  BU2032SM-BT-GTR  [FP-BU2032SM-BT-GTR-MFG]
C62  value 10uF  [CAPC2012X14N]  (hidden comment: CAP_0805_10UF_25V)
C63  value 0.1UF  [CAPC1005X06N]  (hidden comment: CAP_0402_0.1UF_50V)
C65  value 1.0UF  [CAPC2012X14N]  (hidden comment: CAP_0805_1UF_50V)
C66  value 0.1UF  [CAPC1005X06N]  (hidden comment: CAP_0402_0.1UF_50V)
C67  value 0.01uF  [CAPC1608X10N]  (hidden comment: CAP_0603_0.01UF_50V)
C72  value 22uF  [CAPC2012X14N]  (hidden comment: CAP_0805_22UF_16V)
C73  value 22uF  [CAPC2012X14N]  (hidden comment: CAP_0805_22UF_16V)
C74  value 22uF  [CAPC2012X14N]  (hidden comment: CAP_0805_22UF_16V)
C75  value 22uF  [CAPC2012X14N]  (hidden comment: CAP_0805_22UF_16V)
C76  value 0.01uF  [CAPC1608X10N]  (hidden comment: CAP_0603_0.01UF_50V)
C77  value 0.1UF  [CAPC1005X06N]  (hidden comment: CAP_0402_0.1UF_50V)
C78  value 0.1UF  [CAPC1005X06N]  (hidden comment: CAP_0402_0.1UF_50V)
C79  value 0.1UF  [CAPC1005X06N]  (hidden comment: CAP_0402_0.1UF_50V)
C80  value 0.1UF  [CAPC1005X06N]  (hidden comment: CAP_0402_0.1UF_50V)
C81  value 0.1UF  [CAPC1005X06N]  (hidden comment: CAP_0402_0.1UF_50V)
C82  value 0.1UF  [CAPC1005X06N]  (hidden comment: CAP_0402_0.1UF_50V)
C83  value 0.1UF  [CAPC1005X06N]  (hidden comment: CAP_0402_0.1UF_50V)
C84  value 1.0UF  [CAPC2012X14N]  (hidden comment: CAP_0805_1UF_50V)
FB2  value 220 OHM  Supplier Part Number 1: 445-1565-1-ND  [INDC1608X09N]  (hidden comment: MPZ1608_220OHM_0603)
FB3  value 220 OHM  Supplier Part Number 1: 445-1565-1-ND  [INDC1608X09N]  (hidden comment: MPZ1608_220OHM_0603)
R17  MACPPS  value 0 Ohm  [J1-0603]
R42  value 10K  [RESC1608X50N]  (hidden comment: ERJ-3EKF1002V)
U3  DS3231SN  [W16-H2_L]  (part A of 2)
U10  value RV-3049-C3  [MAC-SA5X]  (hidden comment: MAC-SA5X)  (parts A,B of 2)
U10AL  SA.45s  [MCSM-090-02984-00X]
U11  value 10MHZ  [SIT5721]  (hidden comment: SiT5721AI-KWA33-T-10.000000)
U13  value 10MHZ  [SIT5155]  (hidden comment: SiT5356AI-FQA33-IT-10.000000)

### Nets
+3.3V: FB2.1
+3.3V_CLEAN: C65.2 C66.2 C67.2 C74.2 C75.2 C76.2 C77.2 C78.2 C79.2 C80.2 C81.2 C82.2 C83.2 C84.2 FB3.2 R42.2 U3.2(VCC) U10AL.7(VCC) U11.10(VDD) U13.9(VDD)
+5.0V: C62.1 C63.1 U10.P5(VCC)
GND: BT1.1(C) C62.2 C63.2 C65.1 C66.1 C67.1 C72.1 C73.1 C74.1 C75.1 C76.1 C77.1 C78.1 C79.1 C80.1 C81.1 C82.1 C83.1 C84.1 U3.13(GND) U10.8(GND) U10.9(GND) U10.15(GND) U10.P2(GND_(CASE)) U10.P4(GND_(SUPPLY_&_SIGNAL)) U10AL.8(GND) U11.5(GND) U13.4(GND)
5721_STATUS: U11.2(STATUS) ; off-sheet 5721_STATUS
DCXO1: U13.6(CLK) ; off-sheet DCXO1
DCXO2: U11.6(CLK) ; off-sheet DCXO2
GPS1_TP1: R17.1 ; off-sheet GPS1_TP1
MAC_10Mout: U10.P3(RF_OUT) U10AL.12(10_MHZ_OUT) ; off-sheet MAC_RF_OUT, off-sheet MAC_10Mout  [also labelled MAC_RF_OUT]
MAC_ALARM: U10.20(ALARM) ; off-sheet MAC_ALARM
MAC_BITE: U10.P6(BITE) U10AL.4(BITE) ; off-sheet MAC_BITE
MAC_FREQ_CTRL: U10.P1(FREQ_CTRL_IN) ; off-sheet MAC_FREQ_CTRL
MAC_PPS_IN0+: U10.5(PPS-IN_0+) ; off-sheet MAC_PPS_IN0+
MAC_PPS_IN0-: U10.7(PPS-IN_0-) ; off-sheet MAC_PPS_IN0-
MAC_PPS_IN1+: U10.1(PPS-IN_1+) ; off-sheet MAC_PPS_IN1+
MAC_PPS_IN1-: U10.3(PPS-IN_1-) ; off-sheet MAC_PPS_IN1-
MAC_PPS_OUT+: U10.17(PPS-OUT_+) ; off-sheet MAC_PPS_OUT+
MAC_PPS_OUT-: U10.19(PPS-OUT_-) ; off-sheet MAC_PPS_OUT-
MAC_PPSin: R17.2 U10AL.9(1_PPS_IN) ; off-sheet MAC_PPSin
MAC_PPSout: U10AL.10(1_PPS_OUT) ; off-sheet MAC_PPSout
MAC_RX: U10.P7(RS-232_TX) U10AL.6(RX) ; off-sheet MAC_RX
MAC_TX: U10.P8(RS-232_RX) U10AL.5(TX) ; off-sheet MAC_TX
MAC_USB+: U10.2(USB_DATA_+) ; off-sheet MAC_USB+
MAC_USB-: U10.4(USB_DATA_-) ; off-sheet MAC_USB-
MAC_USB_PWR: U10.6(USB_POWER) ; off-sheet MAC_USB_PWR
OE_5356: U13.1(OE) ; off-sheet OE_5356
RTC_MFP: U3.3(~{INT}/SQW) ; off-sheet RTC_MFP
SCL: U3.16(SCL) U11.3(SCL) U13.2(SCL) ; off-sheet SCL
SDA: U3.15(SDA) U11.4(SDA) U13.10(SDA) ; off-sheet SDA
NetBT1_2: BT1.2(A) U3.14(VBAT)
NetC72_2: C72.2 C73.2 FB2.2 FB3.1
NetR42_1: R42.1 U13.5(A0)

Not connected (* = marked no-connect by the designer): U3 1(32kHz)* 4(~{RST})*; U10 10(NC)* 11(NC)* 12(NC)* 13(NC)* 14(NC)* 16(NC)* 18(NC)*; U10AL 1(TUNE)*; U11 1(NC)* 7(NC)* 8(NC)*; U13 3(NC)* 7(NC)* 8(NC)*

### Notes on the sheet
- (near U3) RTC
- MAC

## Nets that join several sheets
+3.3V: PCIe-JTAG (7 pins), UART (8 pins), GPS-IMU (10 pins), MAC (FB2.1)
+3.3V_CLEAN: GPS-IMU (IC?.1 IC?.6 IC?.10), MAC (20 pins)
+5.0V: GPS-IMU (6 pins), MAC (C62.1 C63.1 U10.P5)
GND: PCIe-JTAG (27 pins), UART (35 pins), GPS-IMU (24 pins), MAC (28 pins)
GPS1_TP1: UART (R36.1), GPS-IMU (U9.6), MAC (R17.1)
MAC_10Mout: UART (R16.1), MAC (U10.P3 U10AL.12)
MAC_PPSin: UART (R14.1), MAC (R17.2 U10AL.9)
MAC_PPSout: UART (R15.1), MAC (U10AL.10)
MAC_RX: GPS-IMU (R13.1), MAC (U10.P7 U10AL.6)
MAC_TX: GPS-IMU (R11.1), MAC (U10.P8 U10AL.5)
SCL: GPS-IMU (IC?.2), MAC (U3.16 U11.3 U13.2)
SDA: GPS-IMU (IC?.4), MAC (U3.15 U11.4 U13.10)
